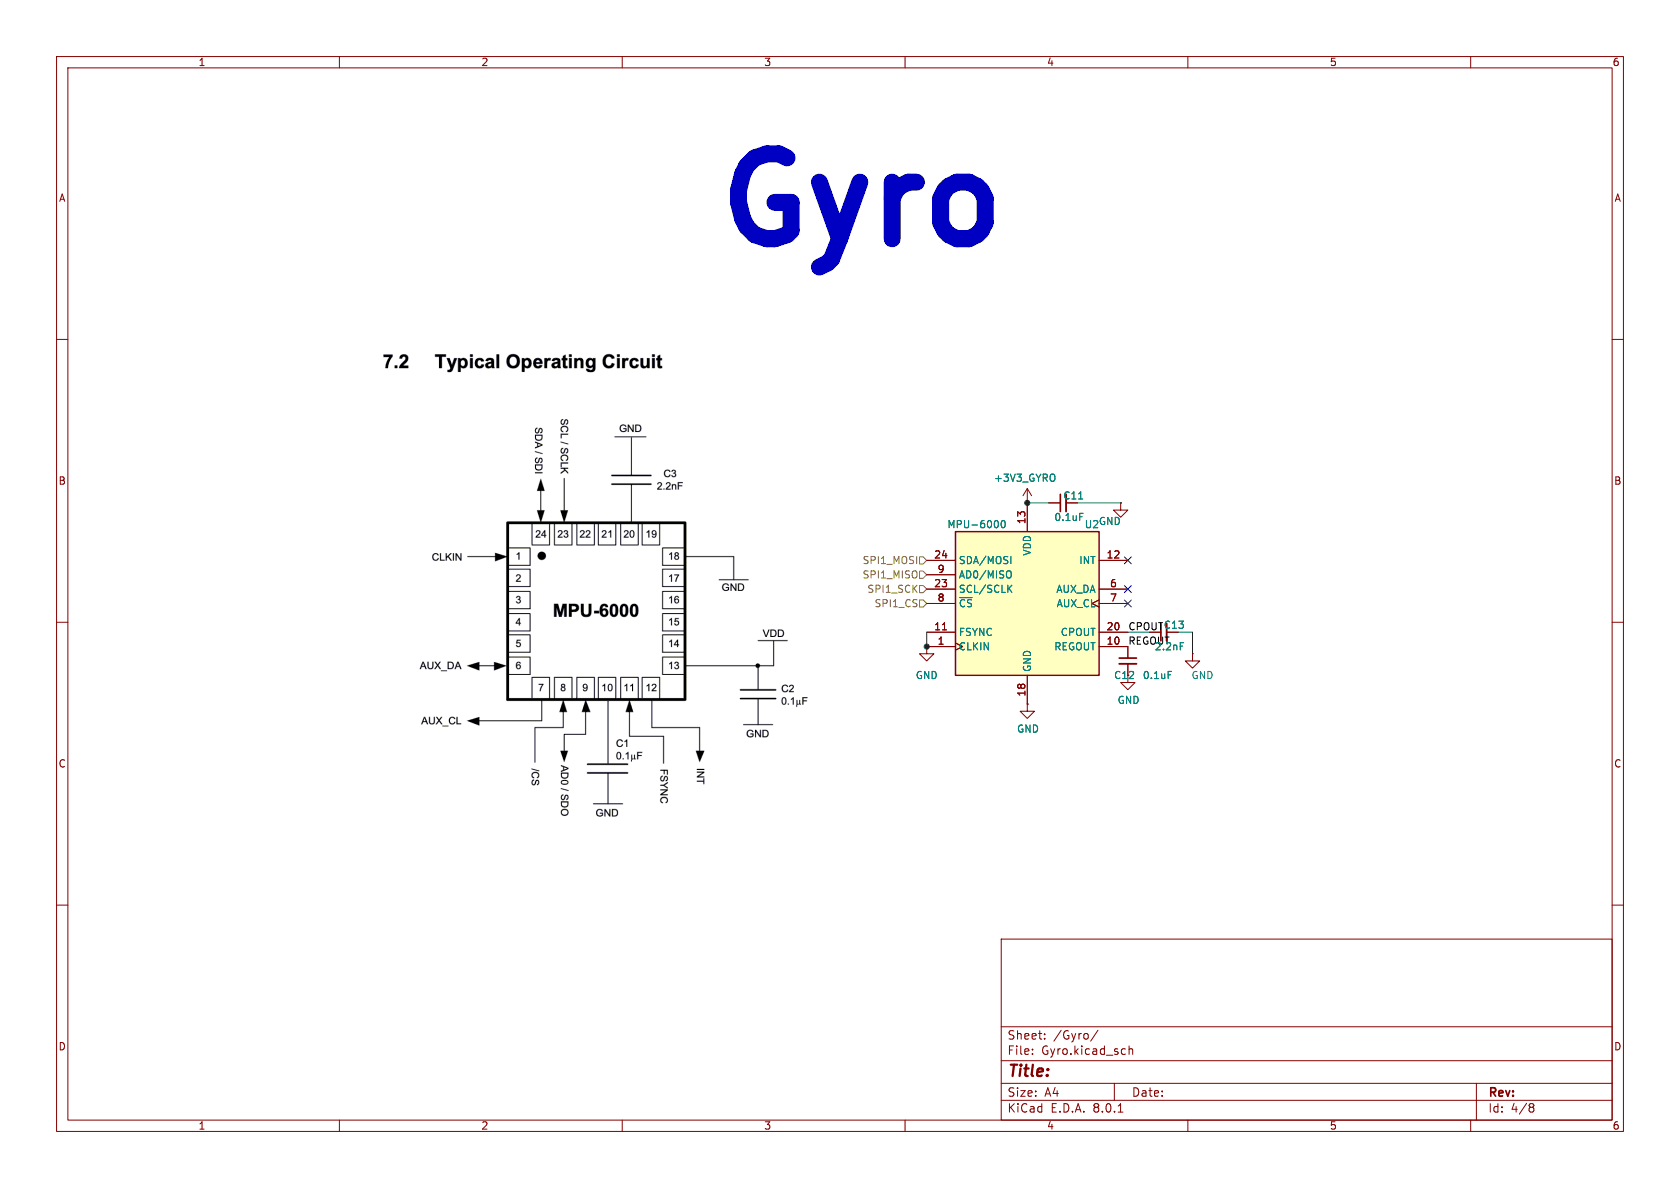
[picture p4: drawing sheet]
(kicad_sch
 (version 20231120)
 (generator "eeschema")
 (generator_version "8.0")
 (paper "A4")
 (lib_symbols
  (symbol "Device:C_Small"
   (pin_numbers hide)
   (pin_names
    (offset 0.254) hide) (exclude_from_sim no) (in_bom yes) (on_board yes)
   (property "Reference" "C" (at 0.254 1.778 0) (effects (font (size 1.27 1.27)) (justify left)))
   (property "Value" "C_Small" (at 0.254 -2.032 0) (effects (font (size 1.27 1.27)) (justify left)))
   (property "Footprint" "" (at 0 0 0) (effects (font (size 1.27 1.27)) (hide yes)))
   (property "Datasheet" "~" (at 0 0 0) (effects (font (size 1.27 1.27)) (hide yes)))
   (property "Description" "Unpolarized capacitor, small symbol" (at 0 0 0) (effects (font (size 1.27 1.27)) (hide yes)))
   (symbol "C_Small_0_1"
    (polyline (pts (xy -1.524 -0.508) (xy 1.524 -0.508)) (stroke (width 0.3302) (type default)) (fill (type none)))
    (polyline (pts (xy -1.524 0.508) (xy 1.524 0.508)) (stroke (width 0.3048) (type default)) (fill (type none))))
   (symbol "C_Small_1_1"
    (pin passive line (at 0 2.54 270) (length 2.032) (name "~" (effects (font (size 1.27 1.27)))) (number "1" (effects (font (size 1.27 1.27)))))
    (pin passive line (at 0 -2.54 90) (length 2.032) (name "~" (effects (font (size 1.27 1.27)))) (number "2" (effects (font (size 1.27 1.27)))))))
  (symbol "JPW_Power:+3V3_GYRO"
   (power)
   (pin_names
    (offset 0)) (exclude_from_sim no) (in_bom yes) (on_board yes)
   (property "Reference" "#PWR" (at 0 -3.81 0) (effects (font (size 1.27 1.27)) (hide yes)))
   (property "Value" "+3V3_GYRO" (at 0 3.556 0) (effects (font (size 1.27 1.27))))
   (property "Footprint" "" (at 0 0 0) (effects (font (size 1.27 1.27)) (hide yes)))
   (property "Datasheet" "" (at 0 0 0) (effects (font (size 1.27 1.27)) (hide yes)))
   (property "Description" "Power symbol creates a global label with name \"+3V3_GYRO\"" (at 0 0 0) (effects (font (size 1.27 1.27)) (hide yes)))
   (symbol "+3V3_GYRO_0_1"
    (polyline (pts (xy -0.762 1.27) (xy 0 2.54)) (stroke (width 0) (type default)) (fill (type none)))
    (polyline (pts (xy 0 0) (xy 0 2.54)) (stroke (width 0) (type default)) (fill (type none)))
    (polyline (pts (xy 0 2.54) (xy 0.762 1.27)) (stroke (width 0) (type default)) (fill (type none))))
   (symbol "+3V3_GYRO_1_1"
    (pin power_in line (at 0 0 90) (length 0) hide (name "+3V3_GYRO" (effects (font (size 1.27 1.27)))) (number "1" (effects (font (size 1.27 1.27)))))))
  (symbol "Sensor_Motion:MPU-6000" (exclude_from_sim no) (in_bom yes) (on_board yes)
   (property "Reference" "U" (at -11.43 13.97 0) (effects (font (size 1.27 1.27))))
   (property "Value" "MPU-6000" (at 7.62 -13.97 0) (effects (font (size 1.27 1.27))))
   (property "Footprint" "Sensor_Motion:InvenSense_QFN-24_4x4mm_P0.5mm" (at 0 -20.32 0) (effects (font (size 1.27 1.27)) (hide yes)))
   (property "Datasheet" "https://invensense.tdk.com/wp-content/uploads/2015/02/MPU-6000-Datasheet1.pdf" (at 0 -3.81 0) (effects (font (size 1.27 1.27)) (hide yes)))
   (property "Description" "InvenSense 6-Axis Motion Sensor, Gyroscope, Accelerometer, I2C/SPI" (at 0 0 0) (effects (font (size 1.27 1.27)) (hide yes)))
   (symbol "MPU-6000_0_1"
    (rectangle (start -12.7 12.7) (end 12.7 -12.7) (stroke (width 0.254) (type default)) (fill (type background))))
   (symbol "MPU-6000_1_1"
    (pin input clock (at -17.78 -7.62 0) (length 5.08) (name "CLKIN" (effects (font (size 1.27 1.27)))) (number "1" (effects (font (size 1.27 1.27)))))
    (pin passive line (at 17.78 -7.62 180) (length 5.08) (name "REGOUT" (effects (font (size 1.27 1.27)))) (number "10" (effects (font (size 1.27 1.27)))))
    (pin input line (at -17.78 -5.08 0) (length 5.08) (name "FSYNC" (effects (font (size 1.27 1.27)))) (number "11" (effects (font (size 1.27 1.27)))))
    (pin output line (at 17.78 7.62 180) (length 5.08) (name "INT" (effects (font (size 1.27 1.27)))) (number "12" (effects (font (size 1.27 1.27)))))
    (pin power_in line (at 0 17.78 270) (length 5.08) (name "VDD" (effects (font (size 1.27 1.27)))) (number "13" (effects (font (size 1.27 1.27)))))
    (pin power_in line (at 0 -17.78 90) (length 5.08) (name "GND" (effects (font (size 1.27 1.27)))) (number "18" (effects (font (size 1.27 1.27)))))
    (pin passive line (at 17.78 -5.08 180) (length 5.08) (name "CPOUT" (effects (font (size 1.27 1.27)))) (number "20" (effects (font (size 1.27 1.27)))))
    (pin input line (at -17.78 2.54 0) (length 5.08) (name "SCL/SCLK" (effects (font (size 1.27 1.27)))) (number "23" (effects (font (size 1.27 1.27)))))
    (pin bidirectional line (at -17.78 7.62 0) (length 5.08) (name "SDA/MOSI" (effects (font (size 1.27 1.27)))) (number "24" (effects (font (size 1.27 1.27)))))
    (pin bidirectional line (at 17.78 2.54 180) (length 5.08) (name "AUX_DA" (effects (font (size 1.27 1.27)))) (number "6" (effects (font (size 1.27 1.27)))))
    (pin output clock (at 17.78 0 180) (length 5.08) (name "AUX_CL" (effects (font (size 1.27 1.27)))) (number "7" (effects (font (size 1.27 1.27)))))
    (pin input line (at -17.78 0 0) (length 5.08) (name "~{CS}" (effects (font (size 1.27 1.27)))) (number "8" (effects (font (size 1.27 1.27)))))
    (pin bidirectional line (at -17.78 5.08 0) (length 5.08) (name "AD0/MISO" (effects (font (size 1.27 1.27)))) (number "9" (effects (font (size 1.27 1.27)))))))
  (symbol "power:GND"
   (power)
   (pin_numbers hide)
   (pin_names
    (offset 0) hide) (exclude_from_sim no) (in_bom yes) (on_board yes)
   (property "Reference" "#PWR" (at 0 -6.35 0) (effects (font (size 1.27 1.27)) (hide yes)))
   (property "Value" "GND" (at 0 -3.81 0) (effects (font (size 1.27 1.27))))
   (property "Footprint" "" (at 0 0 0) (effects (font (size 1.27 1.27)) (hide yes)))
   (property "Datasheet" "" (at 0 0 0) (effects (font (size 1.27 1.27)) (hide yes)))
   (property "Description" "Power symbol creates a global label with name \"GND\" , ground" (at 0 0 0) (effects (font (size 1.27 1.27)) (hide yes)))
   (symbol "GND_0_1"
    (polyline (pts (xy 0 0) (xy 0 -1.27) (xy 1.27 -1.27) (xy 0 -2.54) (xy -1.27 -1.27) (xy 0 -1.27)) (stroke (width 0) (type default)) (fill (type none))))
   (symbol "GND_1_1"
    (pin power_in line (at 0 0 270) (length 0) (name "~" (effects (font (size 1.27 1.27)))) (number "1" (effects (font (size 1.27 1.27))))))))
 (junction
  (at 181.61 88.9)
  (diameter 0)
  (color 0 0 0 0))
 (junction
  (at 163.83 114.3)
  (diameter 0)
  (color 0 0 0 0))
 (no_connect
  (at 199.39 104.14))
 (no_connect
  (at 199.39 99.06))
 (no_connect
  (at 199.39 106.68))
 (wire
  (pts (xy 190.5 88.9) (xy 198.12 88.9))
  (stroke (width 0) (type default)))
 (wire
  (pts (xy 208.28 111.76) (xy 210.82 111.76))
  (stroke (width 0) (type default)))
 (wire
  (pts (xy 199.39 111.76) (xy 203.2 111.76))
  (stroke (width 0) (type default)))
 (wire
  (pts (xy 210.82 111.76) (xy 210.82 115.57))
  (stroke (width 0) (type default)))
 (wire
  (pts (xy 181.61 88.9) (xy 185.42 88.9))
  (stroke (width 0) (type default)))
 (wire
  (pts (xy 163.83 111.76) (xy 163.83 114.3))
  (stroke (width 0) (type default)))
 (image
  (at 105.41 104.14)
  (scale 0.473333)
  (data))
 (text "Gyro"
  (exclude_from_sim no)
  (at 125.73 44.45 0)
  (effects (font (size 15.0114 15.0114) (thickness 3.0023)
    (bold yes)) (justify left bottom)))
 (label "REGOUT"
  (at 199.39 114.3 0)
  (fields_autoplaced yes)
  (effects (font (size 1.27 1.27)) (justify left bottom)))
 (label "CPOUT"
  (at 199.39 111.76 0)
  (fields_autoplaced yes)
  (effects (font (size 1.27 1.27)) (justify left bottom)))
 (hierarchical_label "SPI1_CS"
  (shape input)
  (at 163.83 106.68 180)
  (fields_autoplaced yes)
  (effects (font (size 1.27 1.27)) (justify right)))
 (hierarchical_label "SPI1_MISO"
  (shape input)
  (at 163.83 101.6 180)
  (fields_autoplaced yes)
  (effects (font (size 1.27 1.27)) (justify right)))
 (hierarchical_label "SPI1_MOSI"
  (shape input)
  (at 163.83 99.06 180)
  (fields_autoplaced yes)
  (effects (font (size 1.27 1.27)) (justify right)))
 (hierarchical_label "SPI1_SCK"
  (shape input)
  (at 163.83 104.14 180)
  (fields_autoplaced yes)
  (effects (font (size 1.27 1.27)) (justify right)))
 (symbol
  (lib_id "power:GND")
  (at 181.61 124.46 0)
  (unit 1)
  (exclude_from_sim no)
  (in_bom yes)
  (on_board yes)
  (dnp no)
  (property "Reference" "#PWR070" (at 181.61 130.81 0) (effects (font (size 1.27 1.27)) (hide yes)))
  (property "Value" "GND" (at 181.737 128.8542 0) (effects (font (size 1.27 1.27))))
  (property "Footprint" "" (at 181.61 124.46 0) (effects (font (size 1.27 1.27)) (hide yes)))
  (property "Datasheet" "" (at 181.61 124.46 0) (effects (font (size 1.27 1.27)) (hide yes)))
  (property "Description" "Power symbol creates a global label with name \"GND\" , ground" (at 181.61 124.46 0) (effects (font (size 1.27 1.27)) (hide yes)))
  (pin "1"))
 (symbol
  (lib_id "power:GND")
  (at 199.39 119.38 0)
  (unit 1)
  (exclude_from_sim no)
  (in_bom yes)
  (on_board yes)
  (dnp no)
  (property "Reference" "#PWR072" (at 199.39 125.73 0) (effects (font (size 1.27 1.27)) (hide yes)))
  (property "Value" "GND" (at 199.517 123.7742 0) (effects (font (size 1.27 1.27))))
  (property "Footprint" "" (at 199.39 119.38 0) (effects (font (size 1.27 1.27)) (hide yes)))
  (property "Datasheet" "" (at 199.39 119.38 0) (effects (font (size 1.27 1.27)) (hide yes)))
  (property "Description" "Power symbol creates a global label with name \"GND\" , ground" (at 199.39 119.38 0) (effects (font (size 1.27 1.27)) (hide yes)))
  (pin "1"))
 (symbol
  (lib_id "Device:C_Small")
  (at 199.39 116.84 0)
  (unit 1)
  (exclude_from_sim no)
  (in_bom yes)
  (on_board yes)
  (dnp no)
  (property "Reference" "C12" (at 196.85 119.38 0) (effects (font (size 1.27 1.27)) (justify left)))
  (property "Value" "0.1uF" (at 201.93 119.38 0) (effects (font (size 1.27 1.27)) (justify left)))
  (property "Footprint" "Capacitor_SMD:C_0402_1005Metric" (at 199.39 116.84 0) (effects (font (size 1.27 1.27)) (hide yes)))
  (property "Datasheet" "~" (at 199.39 116.84 0) (effects (font (size 1.27 1.27)) (hide yes)))
  (property "Description" "Unpolarized capacitor, small symbol" (at 199.39 116.84 0) (effects (font (size 1.27 1.27)) (hide yes)))
  (pin "1")
  (pin "2"))
 (symbol
  (lib_id "Device:C_Small")
  (at 205.74 111.76 90)
  (unit 1)
  (exclude_from_sim no)
  (in_bom yes)
  (on_board yes)
  (dnp no)
  (property "Reference" "C13" (at 209.55 110.49 90) (effects (font (size 1.27 1.27)) (justify left)))
  (property "Value" "2.2nF" (at 209.55 114.3 90) (effects (font (size 1.27 1.27)) (justify left)))
  (property "Footprint" "Capacitor_SMD:C_0402_1005Metric" (at 205.74 111.76 0) (effects (font (size 1.27 1.27)) (hide yes)))
  (property "Datasheet" "~" (at 205.74 111.76 0) (effects (font (size 1.27 1.27)) (hide yes)))
  (property "Description" "Unpolarized capacitor, small symbol" (at 205.74 111.76 0) (effects (font (size 1.27 1.27)) (hide yes)))
  (pin "1")
  (pin "2"))
 (symbol
  (lib_id "power:GND")
  (at 210.82 115.57 0)
  (unit 1)
  (exclude_from_sim no)
  (in_bom yes)
  (on_board yes)
  (dnp no)
  (property "Reference" "#PWR073" (at 210.82 121.92 0) (effects (font (size 1.27 1.27)) (hide yes)))
  (property "Value" "GND" (at 214.63 119.38 0) (effects (font (size 1.27 1.27)) (justify right)))
  (property "Footprint" "" (at 210.82 115.57 0) (effects (font (size 1.27 1.27)) (hide yes)))
  (property "Datasheet" "" (at 210.82 115.57 0) (effects (font (size 1.27 1.27)) (hide yes)))
  (property "Description" "Power symbol creates a global label with name \"GND\" , ground" (at 210.82 115.57 0) (effects (font (size 1.27 1.27)) (hide yes)))
  (pin "1"))
 (symbol
  (lib_id "power:GND")
  (at 163.83 114.3 0)
  (unit 1)
  (exclude_from_sim no)
  (in_bom yes)
  (on_board yes)
  (dnp no)
  (property "Reference" "#PWR068" (at 163.83 120.65 0) (effects (font (size 1.27 1.27)) (hide yes)))
  (property "Value" "GND" (at 163.83 119.38 0) (effects (font (size 1.27 1.27))))
  (property "Footprint" "" (at 163.83 114.3 0) (effects (font (size 1.27 1.27)) (hide yes)))
  (property "Datasheet" "" (at 163.83 114.3 0) (effects (font (size 1.27 1.27)) (hide yes)))
  (property "Description" "Power symbol creates a global label with name \"GND\" , ground" (at 163.83 114.3 0) (effects (font (size 1.27 1.27)) (hide yes)))
  (pin "1"))
 (symbol
  (lib_id "Sensor_Motion:MPU-6000")
  (at 181.61 106.68 0)
  (unit 1)
  (exclude_from_sim no)
  (in_bom yes)
  (on_board yes)
  (dnp no)
  (property "Reference" "U2" (at 193.04 92.71 0) (effects (font (size 1.27 1.27))))
  (property "Value" "MPU-6000" (at 172.72 92.71 0) (effects (font (size 1.27 1.27))))
  (property "Footprint" "Sensor_Motion:InvenSense_QFN-24_4x4mm_P0.5mm" (at 181.61 127 0) (effects (font (size 1.27 1.27)) (hide yes)))
  (property "Datasheet" "https://invensense.tdk.com/wp-content/uploads/2015/02/MPU-6000-Datasheet1.pdf" (at 181.61 110.49 0) (effects (font (size 1.27 1.27)) (hide yes)))
  (property "Description" "InvenSense 6-Axis Motion Sensor, Gyroscope, Accelerometer, I2C/SPI" (at 181.61 106.68 0) (effects (font (size 1.27 1.27)) (hide yes)))
  (pin "1")
  (pin "10")
  (pin "11")
  (pin "12")
  (pin "13")
  (pin "18")
  (pin "20")
  (pin "23")
  (pin "24")
  (pin "6")
  (pin "7")
  (pin "8")
  (pin "9"))
 (symbol
  (lib_id "power:GND")
  (at 198.12 88.9 0)
  (unit 1)
  (exclude_from_sim no)
  (in_bom yes)
  (on_board yes)
  (dnp no)
  (property "Reference" "#PWR071" (at 198.12 95.25 0) (effects (font (size 1.27 1.27)) (hide yes)))
  (property "Value" "GND" (at 198.247 92.1512 0) (effects (font (size 1.27 1.27)) (justify right)))
  (property "Footprint" "" (at 198.12 88.9 0) (effects (font (size 1.27 1.27)) (hide yes)))
  (property "Datasheet" "" (at 198.12 88.9 0) (effects (font (size 1.27 1.27)) (hide yes)))
  (property "Description" "Power symbol creates a global label with name \"GND\" , ground" (at 198.12 88.9 0) (effects (font (size 1.27 1.27)) (hide yes)))
  (pin "1"))
 (symbol
  (lib_id "Device:C_Small")
  (at 187.96 88.9 90)
  (unit 1)
  (exclude_from_sim no)
  (in_bom yes)
  (on_board yes)
  (dnp no)
  (property "Reference" "C11" (at 191.77 87.63 90) (effects (font (size 1.27 1.27)) (justify left)))
  (property "Value" "0.1uF" (at 191.77 91.44 90) (effects (font (size 1.27 1.27)) (justify left)))
  (property "Footprint" "Capacitor_SMD:C_0402_1005Metric" (at 187.96 88.9 0) (effects (font (size 1.27 1.27)) (hide yes)))
  (property "Datasheet" "~" (at 187.96 88.9 0) (effects (font (size 1.27 1.27)) (hide yes)))
  (property "Description" "Unpolarized capacitor, small symbol" (at 187.96 88.9 0) (effects (font (size 1.27 1.27)) (hide yes)))
  (pin "1")
  (pin "2"))
 (symbol
  (lib_id "JPW_Power:+3V3_GYRO")
  (at 181.61 88.9 0)
  (unit 1)
  (exclude_from_sim no)
  (in_bom yes)
  (on_board yes)
  (dnp no)
  (property "Reference" "#PWR069" (at 181.61 91.44 0) (effects (font (size 1.27 1.27)) (hide yes)))
  (property "Value" "+3V3_GYRO" (at 181.229 84.5058 0) (effects (font (size 1.27 1.27))))
  (property "Footprint" "" (at 181.61 88.9 0) (effects (font (size 1.27 1.27)) (hide yes)))
  (property "Datasheet" "" (at 181.61 88.9 0) (effects (font (size 1.27 1.27)) (hide yes)))
  (property "Description" "Power symbol creates a global label with name \"+3V3_GYRO\"" (at 181.61 88.9 0) (effects (font (size 1.27 1.27)) (hide yes)))
  (pin "1")))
